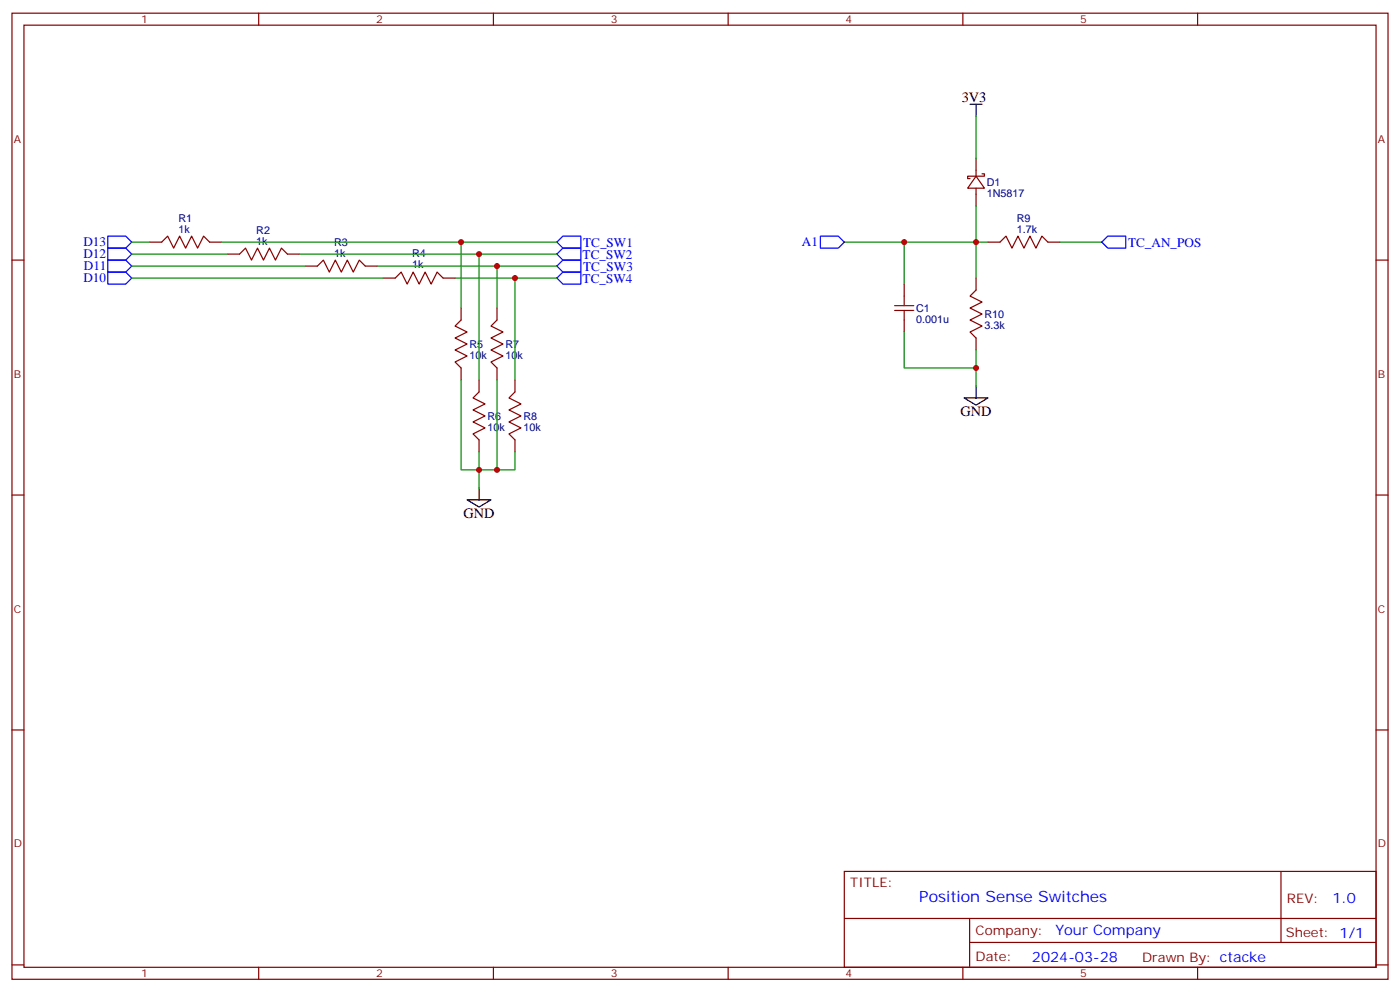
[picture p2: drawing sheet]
<svg xmlns="http://www.w3.org/2000/svg" width="412mm" height="292mm" viewBox="0 0 412 292" stroke-linecap="round" stroke-linejoin="round" font-family="sans-serif">
<g fill="none" stroke="#870000" stroke-width=".35">
<path d="M3.5 3.9h405.4v284.3h-405.4zM7.1 7.4h398.2v277.3h-398.2zM76.2 3.9v3.5M145.3 3.9v3.5M214.5 3.9v3.5M283.6 3.9v3.5M352.8 3.9v3.5M287.5 51.9l2.5 3.5h-5zM287.5 46.6v5.3M287.5 55.4v5.3M289.3 51.2h.7v.7h-5v.7h.8M3.5 76.6h3.6"/>
<path d="M44.1 71.3h3.5l1.8-1.8 1.8 3.5 1.7-3.5 1.8 3.5 1.7-3.5 1.8 3.5 1.8-3.5 1.7 1.8h3.6M67 74.8h3.6l1.7-1.8 1.8 3.6 1.7-3.6 1.8 3.6 1.8-3.6 1.7 3.6 1.8-3.6 1.8 1.8h3.5M90 78.3h3.5l1.7-1.7 1.8 3.5 1.8-3.5 1.7 3.5 1.8-3.5 1.8 3.5 1.7-3.5 1.8 1.7h3.5M291 71.3h3.6l1.7-1.8 1.8 3.5 1.8-3.5 1.7 3.5 1.8-3.5 1.8 3.5 1.7-3.5 1.8 1.8h3.5M405.3 76.6h3.6M112.9 81.8h3.5l1.8-1.7 1.7 3.5 1.8-3.5 1.8 3.5 1.7-3.5 1.8 3.5 1.8-3.5 1.7 1.7h3.6M135.8 90.7v3.5l-1.7 1.8 3.5 1.7-3.5 1.8 3.5 1.7-3.5 1.8 3.5 1.8-3.5 1.7 1.7 1.8v3.5M146.4 90.7v3.5l-1.8 1.8 3.6 1.7-3.6 1.8 3.6 1.7-3.6 1.8 3.6 1.8-3.6 1.7 1.8 1.8v3.5M266.3 83.6v3.5M266.3 94.2v3.5M287.5 81.8v3.6l-1.7 1.7 3.5 1.8-3.5 1.8 3.5 1.7-3.5 1.8 3.5 1.8-3.5 1.7 1.7 1.8v3.5M141.1 111.8v3.6l-1.8 1.7 3.6 1.8-3.6 1.7 3.6 1.8-3.6 1.8 3.6 1.7-3.6 1.8 1.8 1.8v3.5"/>
<path d="M151.7 111.8v3.6l-1.8 1.7 3.6 1.8-3.6 1.7 3.6 1.8-3.6 1.8 3.6 1.7-3.6 1.8 1.8 1.8v3.5M3.5 145.7h3.6M405.3 145.7h3.6M3.5 214.8h3.6M405.3 214.8h3.6M248.7 256.5h156.6v28.2h-156.6zM377.3 256.5v20.9M248.7 270.3h156.5M285.6 277.4h119.6M285.6 270.3v14.1M3.5 284h3.6M76.2 284.7v3.5"/>
<path d="M145.3 284.7v3.5M214.5 284.7v3.5M283.6 284.7v3.5M352.8 284.7v3.5M405.3 284h3.6"/>
</g>
<path d="M31.7 73h5.3l1.8 1.8-1.8 1.8h-5.3zM31.7 69.5h5.3l1.8 1.8-1.8 1.7h-5.3zM31.7 76.6h5.3l1.8 1.7-1.8 1.8h-5.3zM164 71.3l1.8-1.8h5.3v3.5h-5.3zM164 74.8l1.8-1.8h5.3v3.6h-5.3zM164 78.3l1.8-1.7h5.3v3.5h-5.3zM241.7 69.5h5.2l1.8 1.8-1.8 1.7h-5.2zM324.6 71.3l1.7-1.8h5.3v3.5h-5.3zM31.7 80.1h5.3l1.8 1.7-1.8 1.8h-5.3zM164 81.8l1.8-1.7h5.3v3.5h-5.3z" fill="none" stroke="#00f" stroke-width=".35"/>
<g fill="none" stroke="#008700" stroke-width=".35">
<path d="M287.5 34.2v12.4M38.8 71.3h5.3M38.8 74.8h28.2M38.8 78.3h51.2M65.3 71.3h98.7M88.2 74.8h75.8M111.1 78.3h52.9M135.8 71.3v19.4M141.1 74.8v37M146.4 78.3v12.4M266.3 71.3v12.3M287.5 60.7v10.6h-38.8"/>
<path d="M291 71.3h-3.5v10.5M312.2 71.3h12.4M38.8 81.8h74.1M134.1 81.8h29.9M151.7 81.8v30M266.3 97.7v10.6h21.2M135.8 111.8v26.5h10.6v-26.5M287.5 103v10.6M141.1 133v10.6M151.7 133v5.3h-5.3"/>
</g>
<path d="M285.8 30.7h3.5M287.5 30.7v3.5M284 117.1h7l-3.5 2.1zM287.5 113.6v3.5M137.6 147.1h7l-3.5 2.1zM141.1 143.6v3.5" fill="none" stroke="#000" stroke-width=".35"/>
<path d="M263.5 91.4h5.7M263.5 90h5.7M266.3 87.1v2.9M266.3 91.4v2.8" fill="none" stroke="#a10000" stroke-width=".35"/>
<g fill="#c00">
<circle cx="141.1" cy="74.8" r=".88"/>
<circle cx="135.8" cy="71.3" r=".88"/>
<circle cx="141.1" cy="138.3" r=".88"/>
<circle cx="146.4" cy="78.3" r=".88"/>
<circle cx="151.7" cy="81.8" r=".88"/>
<circle cx="146.4" cy="138.3" r=".88"/>
<circle cx="287.5" cy="71.3" r=".88"/>
<circle cx="266.3" cy="71.3" r=".88"/>
<circle cx="287.5" cy="108.3" r=".88"/>
</g>
<text font-size="4.6" fill="#00f" x="270.8" y="265.5">Position Sense Switches</text>
<g font-size="4.2">
<text x="283.3" y="30">3V3</text>
<text x="282.9" y="122.4">GND</text>
<text x="136.5" y="152.4">GND</text>
</g>
<g font-size="4.2" fill="#00f">
<text x="392.5" y="265.7">1.0</text>
<text x="310.9" y="275.3">Your Company</text>
<text x="304" y="283.1">2024-03-28</text>
</g>
<g font-size="3.9" fill="#00f">
<text x="24.6" y="76">D12</text>
<text x="24.6" y="72.5">D13</text>
<text x="171.6" y="76.1">TC_SW2</text>
<text x="171.8" y="72.6">TC_SW1</text>
<text x="236.2" y="72.5">A1</text>
<text x="332.3" y="72.6">TC_AN_POS</text>
<text x="24.6" y="83.1">D10</text>
<text x="24.7" y="79.5">D11</text>
<text x="171.6" y="83.2">TC_SW4</text>
<text x="171.8" y="79.6">TC_SW3</text>
</g>
<g font-size="3.9" fill="#800">
<text x="250.5" y="261.1">TITLE:</text>
<text x="379.1" y="265.7">REV:</text>
<text x="287.4" y="275.3">Company:</text>
<text x="378.7" y="275.9">Sheet: 1/1</text>
<text x="287.4" y="282.9">Date:</text>
<text x="336.4" y="283">Drawn By: ctacke</text>
</g>
<g font-size="3.2" fill="#800">
<text x="41.6" y="6.9">1</text>
<text x="110.8" y="6.9">2</text>
<text x="179.9" y="6.9">3</text>
<text x="249.1" y="6.9">4</text>
<text x="318.2" y="6.9">5</text>
<text x="4.1" y="42">A</text>
<text x="405.9" y="42">A</text>
<text x="4.1" y="111.1">B</text>
<text x="405.9" y="111.1">B</text>
<text x="4.1" y="180.3">C</text>
<text x="405.9" y="180.3">C</text>
<text x="4.1" y="249.4">D</text>
<text x="405.9" y="249.4">D</text>
<text x="41.6" y="287.7">1</text>
<text x="110.8" y="287.7">2</text>
<text x="179.9" y="287.7">3</text>
<text x="249.1" y="287.7">4</text>
<text x="318.2" y="287.7">5</text>
</g>
<g font-size="3.2" fill="#000080">
<text x="290.7" y="58">1N5817</text>
<text x="290.7" y="54.8">D1</text>
<text x="52.6" y="65.2">R1</text>
<text x="299.5" y="65.2">R9</text>
<text x="52.6" y="68.4">1k</text>
<text x="75.5" y="72">1k</text>
<text x="75.5" y="68.7">R2</text>
<text x="299.5" y="68.4">1.7k</text>
<text x="98.4" y="75.5">1k</text>
<text x="98.4" y="72.3">R3</text>
<text x="121.4" y="75.8">R4</text>
<text x="121.4" y="79">1k</text>
<text x="269.9" y="95.1">0.001u</text>
<text x="269.9" y="91.8">C1</text>
<text x="290" y="93.6">R10</text>
<text x="290" y="96.8">3.3k</text>
<text x="138.3" y="105.6">10k</text>
<text x="138.3" y="102.4">R5</text>
<text x="148.9" y="105.6">10k</text>
<text x="148.9" y="102.4">R7</text>
<text x="143.6" y="123.6">R6</text>
<text x="154.2" y="123.6">R8</text>
<text x="143.6" y="126.8">10k</text>
<text x="154.2" y="126.8">10k</text>
</g>
</svg>
